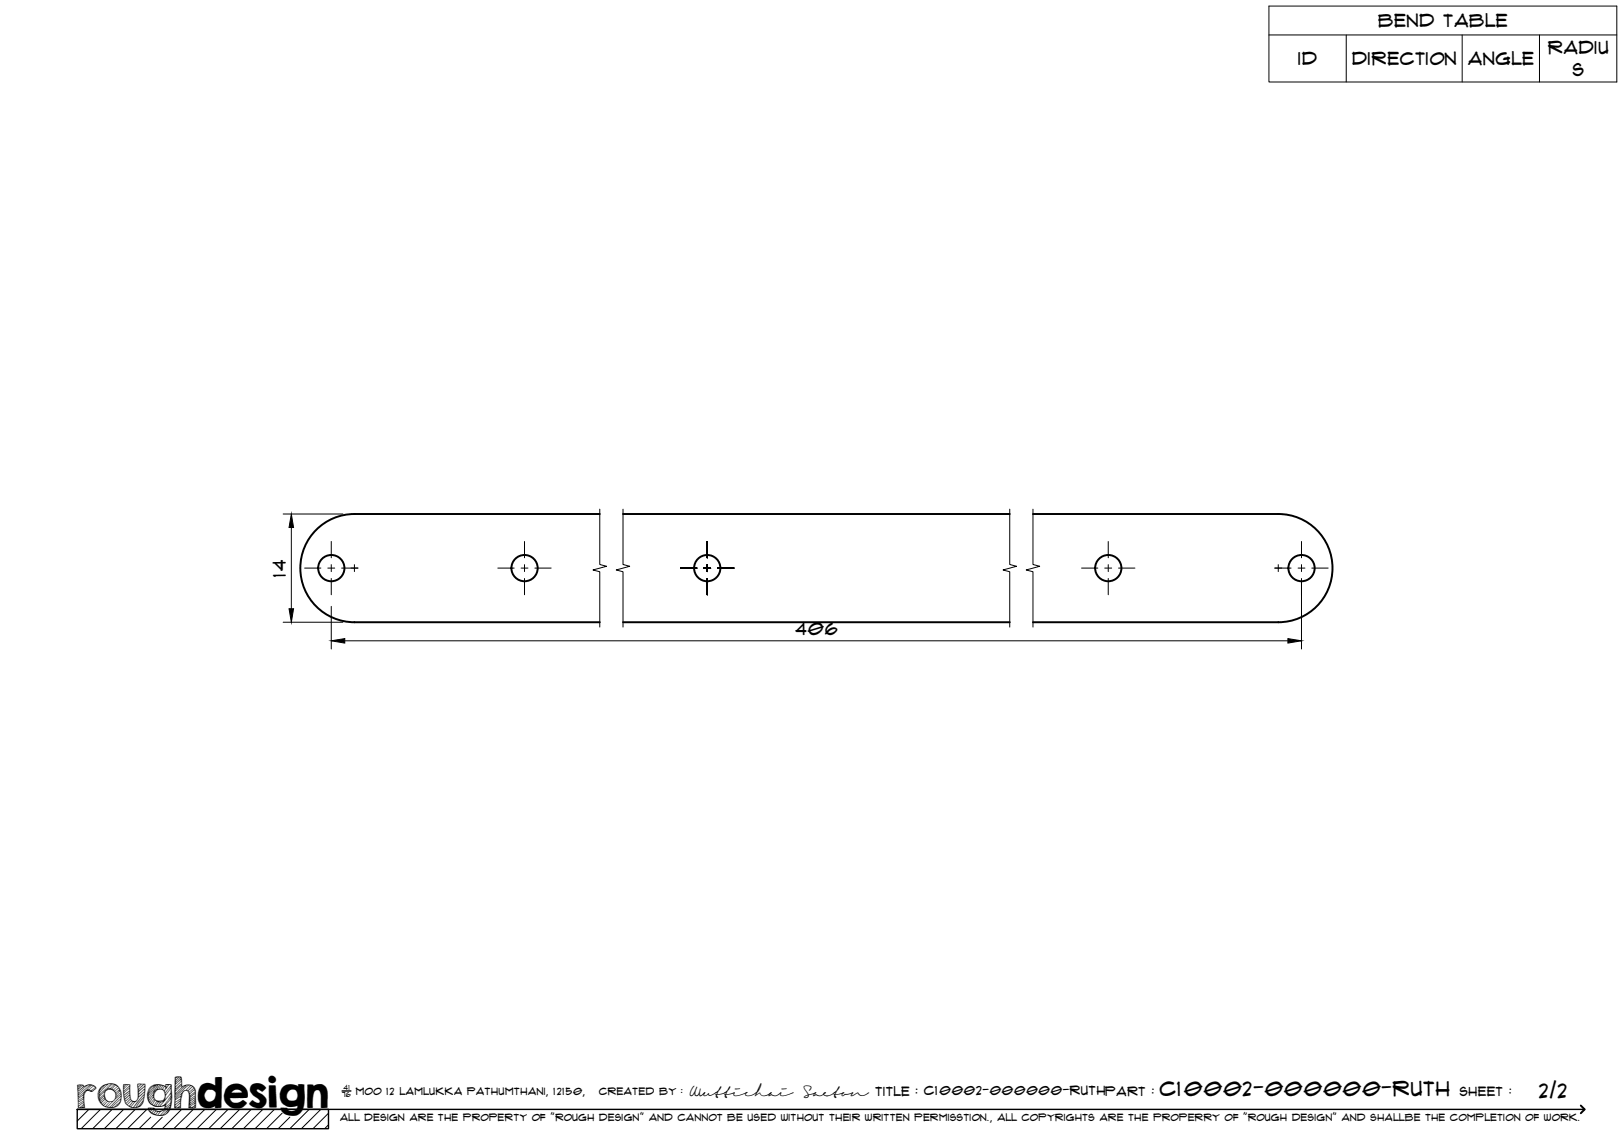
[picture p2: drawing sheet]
<svg xmlns="http://www.w3.org/2000/svg" width="420mm" height="297mm" viewBox="0 0 420 297" stroke-linecap="round" stroke-linejoin="round" font-family="sans-serif">
<!-- layer: Visible -->
<g fill="none" stroke="#000" stroke-width=".51">
<path d="M155.2 133h-63.5a14 14 0 0 0-14 14 14 14 0 0 0 14 14h63.5M161.2 133h100M267.3 133h63.4M330.7 133a14 14 0 0 1 14 14 14 14 0 0 1-14 14M161.2 161h100M267.3 161h63.4"/>
<circle cx="85.7" cy="147" r="3.4"/>
<circle cx="135.7" cy="147" r="3.4"/>
<circle cx="183" cy="147" r="3.4"/>
<circle cx="286.7" cy="147" r="3.4"/>
<circle cx="336.7" cy="147" r="3.4"/>
</g>
<!-- layer: TitleBlock -->
<path d="M20 287h65v5h-65zM20 287h390M88.5 282.3h2.3" fill="none" stroke="#000" stroke-width=".36"/>
<path d="M409 286.1l1 .9-1 1" fill="none" stroke="#000" stroke-width=".51"/>
<g fill="none" stroke="#000" stroke-width=".26">
<path d="M23 287l-3 3.1M26 287l-5 5M29 287l-5 5M32 287l-5 5M35 287l-5 5M38 287l-5 5M39 289.1l-3 2.9M42 289.1l-3 2.9M47 287l-5 5M50 287l-5 5M53 287l-5 5M56 287l-5 5"/>
<path d="M59 287l-5 5M62 287l-5 5M65 287l-5 5M68 287l-5 5M71 287l-5 5M73 288l-4 4M75 289.1l-3 2.9M80 287l-5 5M83 287l-5 5M85 288l-4 4M85 291l-1 1"/>
</g>
<!-- layer: Smart Centers -->
<g fill="none" stroke="#000" stroke-width=".26">
<path d="M78.8 147h4.2M84.8 147h1.8M85.7 140.1v4.2M85.7 146.1v1.8M85.7 149.7v4.2M88.4 147h4.2M91.7 146.1v1.8M128.8 147h4.2M134.8 147h1.8M135.7 140.1v4.2M135.7 146.1v1.8M135.7 149.7v4.2"/>
<path d="M138.4 147h4.2M176.1 147h4.2M182.1 147h1.8M183 140.1v4.2M183 146.1v1.8M183 149.7v4.2M185.7 147h4.2M279.8 147h4.2M285.8 147h1.8M286.7 140.1v4.2M286.7 146.1v1.8M286.7 149.7v4.2"/>
<path d="M289.4 147h4.2M329.8 147h4.2M330.7 146.1v1.8M335.8 147h1.8M336.7 140.1v4.2M336.7 146.1v1.8M336.7 149.7v4.2M339.4 147h4.2"/>
</g>
<!-- layer: Bend Tables -->
<path d="M328.3 1.6h90v19.6h-90zM328.3 9h90M348.3 9v12.2M378.3 9v12.2M398.3 9v12.2" fill="none" stroke="#000" stroke-width=".26"/>
<!-- layer: Break Lines -->
<path d="M155.2 131.7v14.4l1.7 .4-3.5 1 1.8 .4v14.3M161.2 131.7v14.4l1.7 .4-3.5 1 1.8 .4v14.3M261.2 131.7v14.4l1.8 .4-3.5 1 1.7 .4v14.3M267.3 131.7v14.4l1.7 .4-3.5 1 1.8 .4v14.3" fill="none" stroke="#000" stroke-width=".26"/>
<!-- layer: FD_Dimensions -->
<path d="M73.3 133h15.4M75.4 136.5v21M85.7 156.9v11M336.7 150v17.9M73.3 161h15.4M89.2 165.8h244" fill="none" stroke="#000" stroke-width=".26"/>
<path d="M75.4 133l.5 3.5h-1.1zM74.8 157.5h1.1l-.5 3.5zM85.7 165.8l3.5-.6v1.2zM333.2 165.2l3.5 .6-3.5 .6z" fill="#000" stroke="#000" stroke-width=".26"/>
<text font-size="9.7" x="19.9" y="286.8">roughdesign</text>
<g font-size="5.3">
<text x="300.1" y="283.6">C10002-000000-Ruth</text>
<text x="398.2" y="284">2/2</text>
</g>
<g font-size="4.6">
<text x="356.6" y="7">Bend Table</text>
<text x="335.9" y="16.9">ID</text>
<text x="349.8" y="16.8">Direction</text>
<text x="379.8" y="16.9">Angle</text>
<text x="400.5" y="13.9">Radiu</text>
<text x="406.9" y="19.8">s</text>
<text x="73.9" y="149.2" transform="rotate(-90 73.9 149.2)">14</text>
<text x="205.8" y="164.4">406</text>
</g>
<g font-size="3.4">
<text x="178.3" y="283.5">Wuttichai</text>
<text x="208.1" y="283.5">Saeton title : C10002-000000-RuthPart :</text>
</g>
<text font-size="3.3" x="377.7" y="283.5">sheet :</text>
<g font-size="2.7">
<text x="92.1" y="283.3">moo 12 Lamlukka pathumthani, 12150,</text>
<text x="155" y="283.3">created by :</text>
</g>
<text font-size="2.6" x="88" y="290.1">all design are the property of &quot;rough design&quot; and cannot be used without their written permisstion., all copyrights are the properry of &quot;rough design&quot; and shallbe the completion of work.</text>
<g font-size="1.9">
<text x="88.5" y="283.9">76</text>
<text x="88.9" y="282.1">41</text>
</g>
</svg>
